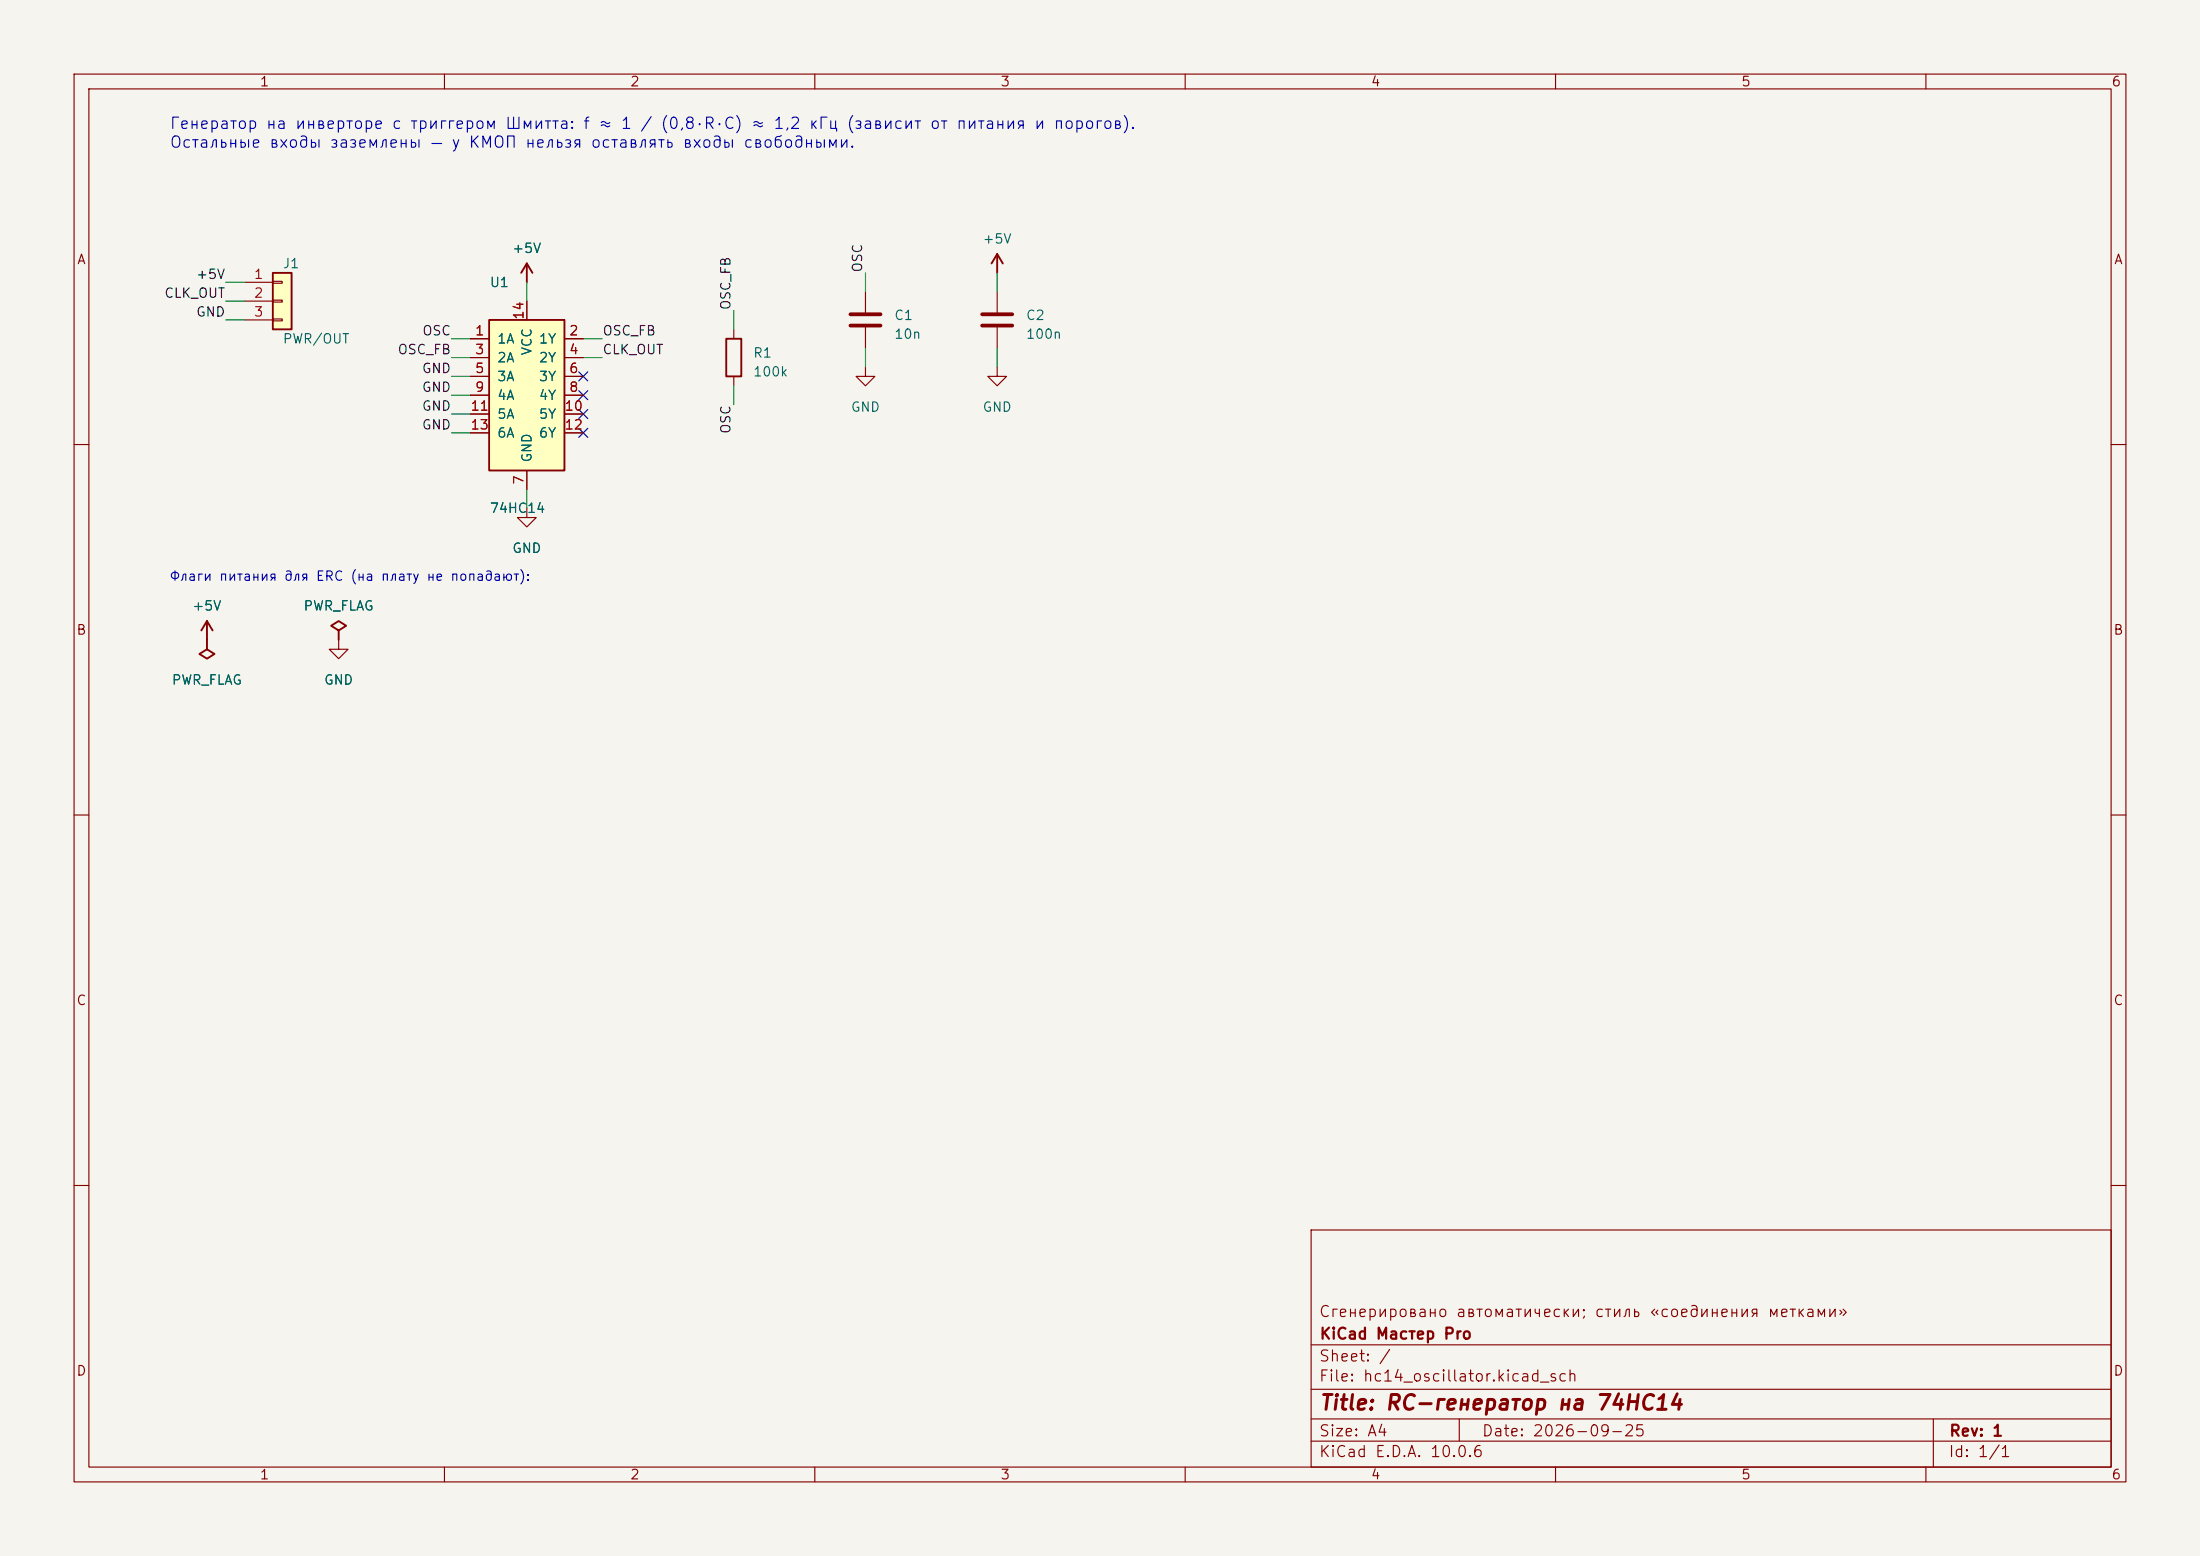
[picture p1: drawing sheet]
(kicad_sch (version 20231120) (generator "eeschema") (generator_version "8.0")
 (paper "A4")
 (title_block (title "RC-генератор на 74HC14") (date "2026-09-25") (rev "1") (company "KiCad Мастер Pro") (comment 1 "Сгенерировано автоматически; стиль «соединения метками»"))
 (lib_symbols (symbol "KiCadMaster:Conn_01x03" (pin_numbers) (pin_names (offset 0) hide) (exclude_from_sim no) (in_bom yes) (on_board yes) (property "Reference" "J" (at 0 5.08 0) (effects (font (size 1.27 1.27)))) (property "Value" "Conn_01x03" (at 0 -5.08 0) (effects (font (size 1.27 1.27)))) (property "Footprint" "" (at 0 0 0) (effects (font (size 1.27 1.27)) hide)) (property "Datasheet" "~" (at 0 0 0) (effects (font (size 1.27 1.27)) hide)) (property "Description" "Разъём" (at 0 0 0) (effects (font (size 1.27 1.27)) hide)) (symbol "Conn_01x03_0_1" (rectangle (start -1.27 3.81) (end 1.27 -3.81) (stroke (width 0.254) (type default)) (fill (type background))) (rectangle (start -1.27 2.667) (end 0 2.413) (stroke (width 0.1524) (type default)) (fill (type none))) (rectangle (start -1.27 0.127) (end 0 -0.127) (stroke (width 0.1524) (type default)) (fill (type none))) (rectangle (start -1.27 -2.413) (end 0 -2.667) (stroke (width 0.1524) (type default)) (fill (type none)))) (symbol "Conn_01x03_1_1" (pin passive line (at -5.08 2.54 0) (length 3.81) (name "Pin_1" (effects (font (size 1.27 1.27)))) (number "1" (effects (font (size 1.27 1.27))))) (pin passive line (at -5.08 0 0) (length 3.81) (name "Pin_2" (effects (font (size 1.27 1.27)))) (number "2" (effects (font (size 1.27 1.27))))) (pin passive line (at -5.08 -2.54 0) (length 3.81) (name "Pin_3" (effects (font (size 1.27 1.27)))) (number "3" (effects (font (size 1.27 1.27))))))) (symbol "KiCadMaster:74HC14" (pin_numbers) (pin_names (offset 1.016)) (exclude_from_sim no) (in_bom yes) (on_board yes) (property "Reference" "U" (at -5.08 15.24 0) (effects (font (size 1.27 1.27)))) (property "Value" "74HC14" (at -5.08 -15.24 0) (effects (font (size 1.27 1.27)))) (property "Footprint" "" (at 0 0 0) (effects (font (size 1.27 1.27)) hide)) (property "Datasheet" "~" (at 0 0 0) (effects (font (size 1.27 1.27)) hide)) (property "Description" "6 инверторов Шмитта, DIP-14" (at 0 0 0) (effects (font (size 1.27 1.27)) hide)) (property "ki_keywords" "schmitt" (at 0 0 0) (effects (font (size 1.27 1.27)) hide)) (symbol "74HC14_0_1" (rectangle (start -5.08 10.16) (end 5.08 -10.16) (stroke (width 0.254) (type default)) (fill (type background)))) (symbol "74HC14_1_1" (pin input line (at -7.62 7.62 0) (length 2.54) (name "1A" (effects (font (size 1.27 1.27)))) (number "1" (effects (font (size 1.27 1.27))))) (pin input line (at -7.62 5.08 0) (length 2.54) (name "2A" (effects (font (size 1.27 1.27)))) (number "3" (effects (font (size 1.27 1.27))))) (pin input line (at -7.62 2.54 0) (length 2.54) (name "3A" (effects (font (size 1.27 1.27)))) (number "5" (effects (font (size 1.27 1.27))))) (pin input line (at -7.62 0 0) (length 2.54) (name "4A" (effects (font (size 1.27 1.27)))) (number "9" (effects (font (size 1.27 1.27))))) (pin input line (at -7.62 -2.54 0) (length 2.54) (name "5A" (effects (font (size 1.27 1.27)))) (number "11" (effects (font (size 1.27 1.27))))) (pin input line (at -7.62 -5.08 0) (length 2.54) (name "6A" (effects (font (size 1.27 1.27)))) (number "13" (effects (font (size 1.27 1.27))))) (pin output line (at 7.62 7.62 180) (length 2.54) (name "1Y" (effects (font (size 1.27 1.27)))) (number "2" (effects (font (size 1.27 1.27))))) (pin output line (at 7.62 5.08 180) (length 2.54) (name "2Y" (effects (font (size 1.27 1.27)))) (number "4" (effects (font (size 1.27 1.27))))) (pin output line (at 7.62 2.54 180) (length 2.54) (name "3Y" (effects (font (size 1.27 1.27)))) (number "6" (effects (font (size 1.27 1.27))))) (pin output line (at 7.62 0 180) (length 2.54) (name "4Y" (effects (font (size 1.27 1.27)))) (number "8" (effects (font (size 1.27 1.27))))) (pin output line (at 7.62 -2.54 180) (length 2.54) (name "5Y" (effects (font (size 1.27 1.27)))) (number "10" (effects (font (size 1.27 1.27))))) (pin output line (at 7.62 -5.08 180) (length 2.54) (name "6Y" (effects (font (size 1.27 1.27)))) (number "12" (effects (font (size 1.27 1.27))))) (pin power_in line (at 0 12.7 270) (length 2.54) (name "VCC" (effects (font (size 1.27 1.27)))) (number "14" (effects (font (size 1.27 1.27))))) (pin power_in line (at 0 -12.7 90) (length 2.54) (name "GND" (effects (font (size 1.27 1.27)))) (number "7" (effects (font (size 1.27 1.27))))))) (symbol "KiCadMaster:R" (pin_numbers hide) (pin_names (offset 0) hide) (exclude_from_sim no) (in_bom yes) (on_board yes) (property "Reference" "R" (at 2.54 0.635 0) (effects (font (size 1.27 1.27)))) (property "Value" "R" (at 2.54 -1.905 0) (effects (font (size 1.27 1.27)))) (property "Footprint" "" (at 0 0 0) (effects (font (size 1.27 1.27)) hide)) (property "Datasheet" "~" (at 0 0 0) (effects (font (size 1.27 1.27)) hide)) (property "Description" "Резистор" (at 0 0 0) (effects (font (size 1.27 1.27)) hide)) (symbol "R_0_1" (rectangle (start -1.016 -2.54) (end 1.016 2.54) (stroke (width 0.254) (type default)) (fill (type none)))) (symbol "R_1_1" (pin passive line (at 0 3.81 270) (length 1.27) (name "~" (effects (font (size 1.27 1.27)))) (number "1" (effects (font (size 1.27 1.27))))) (pin passive line (at 0 -3.81 90) (length 1.27) (name "~" (effects (font (size 1.27 1.27)))) (number "2" (effects (font (size 1.27 1.27))))))) (symbol "KiCadMaster:C" (pin_numbers hide) (pin_names (offset 0) hide) (exclude_from_sim no) (in_bom yes) (on_board yes) (property "Reference" "C" (at 3.81 0.635 0) (effects (font (size 1.27 1.27)))) (property "Value" "C" (at 3.81 -1.905 0) (effects (font (size 1.27 1.27)))) (property "Footprint" "" (at 0 0 0) (effects (font (size 1.27 1.27)) hide)) (property "Datasheet" "~" (at 0 0 0) (effects (font (size 1.27 1.27)) hide)) (property "Description" "Конденсатор" (at 0 0 0) (effects (font (size 1.27 1.27)) hide)) (symbol "C_0_1" (polyline (pts (xy -2.032 0.762) (xy 2.032 0.762)) (stroke (width 0.508) (type default)) (fill (type none))) (polyline (pts (xy -2.032 -0.762) (xy 2.032 -0.762)) (stroke (width 0.508) (type default)) (fill (type none)))) (symbol "C_1_1" (pin passive line (at 0 3.81 270) (length 3.048) (name "~" (effects (font (size 1.27 1.27)))) (number "1" (effects (font (size 1.27 1.27))))) (pin passive line (at 0 -3.81 90) (length 3.048) (name "~" (effects (font (size 1.27 1.27)))) (number "2" (effects (font (size 1.27 1.27))))))) (symbol "KiCadMaster:+5V" (power) (pin_numbers hide) (pin_names (offset 0) hide) (exclude_from_sim no) (in_bom yes) (on_board yes) (property "Reference" "#PWR" (at 0 -3.81 0) (effects (font (size 1.27 1.27)) hide)) (property "Value" "+5V" (at 0 3.556 0) (effects (font (size 1.27 1.27)))) (property "Footprint" "" (at 0 0 0) (effects (font (size 1.27 1.27)) hide)) (property "Datasheet" "~" (at 0 0 0) (effects (font (size 1.27 1.27)) hide)) (property "Description" "Символ питания: +5V" (at 0 0 0) (effects (font (size 1.27 1.27)) hide)) (symbol "+5V_0_1" (polyline (pts (xy -0.762 1.27) (xy 0 2.54)) (stroke (width 0.254) (type default)) (fill (type none))) (polyline (pts (xy 0 0) (xy 0 2.54)) (stroke (width 0.254) (type default)) (fill (type none))) (polyline (pts (xy 0 2.54) (xy 0.762 1.27)) (stroke (width 0.254) (type default)) (fill (type none)))) (symbol "+5V_1_1" (pin power_in line (at 0 0 90) (length 0) hide (name "+5V" (effects (font (size 1.27 1.27)))) (number "1" (effects (font (size 1.27 1.27))))))) (symbol "KiCadMaster:GND" (power) (pin_numbers hide) (pin_names (offset 0) hide) (exclude_from_sim no) (in_bom yes) (on_board yes) (property "Reference" "#PWR" (at 0 -6.35 0) (effects (font (size 1.27 1.27)) hide)) (property "Value" "GND" (at 0 -3.81 0) (effects (font (size 1.27 1.27)))) (property "Footprint" "" (at 0 0 0) (effects (font (size 1.27 1.27)) hide)) (property "Datasheet" "~" (at 0 0 0) (effects (font (size 1.27 1.27)) hide)) (property "Description" "Символ питания: GND" (at 0 0 0) (effects (font (size 1.27 1.27)) hide)) (symbol "GND_0_1" (polyline (pts (xy 0 0) (xy 0 -1.27) (xy 1.27 -1.27) (xy 0 -2.54) (xy -1.27 -1.27) (xy 0 -1.27)) (stroke (width 0) (type default)) (fill (type none)))) (symbol "GND_1_1" (pin power_in line (at 0 0 270) (length 0) hide (name "GND" (effects (font (size 1.27 1.27)))) (number "1" (effects (font (size 1.27 1.27))))))) (symbol "KiCadMaster:PWR_FLAG" (power) (pin_numbers hide) (pin_names (offset 0) hide) (exclude_from_sim no) (in_bom yes) (on_board yes) (property "Reference" "#FLG" (at 0 1.905 0) (effects (font (size 1.27 1.27)) hide)) (property "Value" "PWR_FLAG" (at 0 3.81 0) (effects (font (size 1.27 1.27)))) (property "Footprint" "" (at 0 0 0) (effects (font (size 1.27 1.27)) hide)) (property "Datasheet" "~" (at 0 0 0) (effects (font (size 1.27 1.27)) hide)) (property "Description" "Флаг: цепь запитана извне (для ERC)" (at 0 0 0) (effects (font (size 1.27 1.27)) hide)) (symbol "PWR_FLAG_0_1" (polyline (pts (xy 0 0) (xy 0 1.27) (xy -1.016 1.905) (xy 0 2.54) (xy 1.016 1.905) (xy 0 1.27)) (stroke (width 0.254) (type default)) (fill (type none)))) (symbol "PWR_FLAG_1_1" (pin power_out line (at 0 0 90) (length 0) hide (name "pwr" (effects (font (size 1.27 1.27)))) (number "1" (effects (font (size 1.27 1.27))))))))
 (symbol (lib_id "KiCadMaster:Conn_01x03") (at 38.1 40.64 0) (unit 1) (exclude_from_sim no) (in_bom yes) (on_board yes) (dnp no) (property "Reference" "J1" (at 38.1 35.56 0) (effects (font (size 1.27 1.27)) (justify left))) (property "Value" "PWR/OUT" (at 38.1 45.72 0) (effects (font (size 1.27 1.27)) (justify left))) (property "Footprint" "Connector_PinHeader_2.54mm:PinHeader_1x03_P2.54mm_Vertical" (at 38.1 40.64 0) (effects (font (size 1.27 1.27)) hide)) (property "Datasheet" "~" (at 38.1 40.64 0) (effects (font (size 1.27 1.27)) hide)) (property "Description" "1 = +5V, 2 = выход, 3 = GND" (at 38.1 40.64 0) (effects (font (size 1.27 1.27)) hide)) (pin "1") (pin "2") (pin "3"))
 (wire (pts (xy 33.02 38.1) (xy 30.48 38.1)) (stroke (width 0) (type default)))
 (label "+5V" (at 30.48 38.1 180) (fields_autoplaced yes) (effects (font (size 1.27 1.27)) (justify right bottom)))
 (wire (pts (xy 33.02 40.64) (xy 30.48 40.64)) (stroke (width 0) (type default)))
 (label "CLK_OUT" (at 30.48 40.64 180) (fields_autoplaced yes) (effects (font (size 1.27 1.27)) (justify right bottom)))
 (wire (pts (xy 33.02 43.18) (xy 30.48 43.18)) (stroke (width 0) (type default)))
 (label "GND" (at 30.48 43.18 180) (fields_autoplaced yes) (effects (font (size 1.27 1.27)) (justify right bottom)))
 (symbol (lib_id "KiCadMaster:74HC14") (at 71.12 53.34 0) (unit 1) (exclude_from_sim no) (in_bom yes) (on_board yes) (dnp no) (property "Reference" "U1" (at 66.04 38.1 0) (effects (font (size 1.27 1.27)) (justify left))) (property "Value" "74HC14" (at 66.04 68.58 0) (effects (font (size 1.27 1.27)) (justify left))) (property "Footprint" "Package_DIP:DIP-14_W7.62mm" (at 71.12 53.34 0) (effects (font (size 1.27 1.27)) hide)) (property "Datasheet" "~" (at 71.12 53.34 0) (effects (font (size 1.27 1.27)) hide)) (property "Description" "Инвертор 1 — генератор, 2 — буфер" (at 71.12 53.34 0) (effects (font (size 1.27 1.27)) hide)) (pin "1") (pin "3") (pin "5") (pin "9") (pin "11") (pin "13") (pin "2") (pin "4") (pin "6") (pin "8") (pin "10") (pin "12") (pin "14") (pin "7"))
 (wire (pts (xy 63.5 45.72) (xy 60.96 45.72)) (stroke (width 0) (type default)))
 (label "OSC" (at 60.96 45.72 180) (fields_autoplaced yes) (effects (font (size 1.27 1.27)) (justify right bottom)))
 (wire (pts (xy 63.5 48.26) (xy 60.96 48.26)) (stroke (width 0) (type default)))
 (label "OSC_FB" (at 60.96 48.26 180) (fields_autoplaced yes) (effects (font (size 1.27 1.27)) (justify right bottom)))
 (wire (pts (xy 63.5 50.8) (xy 60.96 50.8)) (stroke (width 0) (type default)))
 (label "GND" (at 60.96 50.8 180) (fields_autoplaced yes) (effects (font (size 1.27 1.27)) (justify right bottom)))
 (wire (pts (xy 63.5 53.34) (xy 60.96 53.34)) (stroke (width 0) (type default)))
 (label "GND" (at 60.96 53.34 180) (fields_autoplaced yes) (effects (font (size 1.27 1.27)) (justify right bottom)))
 (wire (pts (xy 63.5 55.88) (xy 60.96 55.88)) (stroke (width 0) (type default)))
 (label "GND" (at 60.96 55.88 180) (fields_autoplaced yes) (effects (font (size 1.27 1.27)) (justify right bottom)))
 (wire (pts (xy 63.5 58.42) (xy 60.96 58.42)) (stroke (width 0) (type default)))
 (label "GND" (at 60.96 58.42 180) (fields_autoplaced yes) (effects (font (size 1.27 1.27)) (justify right bottom)))
 (wire (pts (xy 78.74 45.72) (xy 81.28 45.72)) (stroke (width 0) (type default)))
 (label "OSC_FB" (at 81.28 45.72 0) (fields_autoplaced yes) (effects (font (size 1.27 1.27)) (justify left bottom)))
 (wire (pts (xy 78.74 48.26) (xy 81.28 48.26)) (stroke (width 0) (type default)))
 (label "CLK_OUT" (at 81.28 48.26 0) (fields_autoplaced yes) (effects (font (size 1.27 1.27)) (justify left bottom)))
 (no_connect (at 78.74 50.8))
 (no_connect (at 78.74 53.34))
 (no_connect (at 78.74 55.88))
 (no_connect (at 78.74 58.42))
 (wire (pts (xy 71.12 40.64) (xy 71.12 38.1)) (stroke (width 0) (type default)))
 (symbol (lib_id "KiCadMaster:+5V") (at 71.12 38.1 0) (unit 1) (exclude_from_sim no) (in_bom yes) (on_board yes) (dnp no) (property "Reference" "#PWR01" (at 71.12 38.1 0) (effects (font (size 1.27 1.27)) hide)) (property "Value" "+5V" (at 71.12 33.5 0) (effects (font (size 1.27 1.27)))) (property "Footprint" "" (at 71.12 38.1 0) (effects (font (size 1.27 1.27)) hide)) (property "Datasheet" "" (at 71.12 38.1 0) (effects (font (size 1.27 1.27)) hide)) (property "Description" "" (at 71.12 38.1 0) (effects (font (size 1.27 1.27)) hide)) (pin "1"))
 (wire (pts (xy 71.12 66.04) (xy 71.12 68.58)) (stroke (width 0) (type default)))
 (symbol (lib_id "KiCadMaster:GND") (at 71.12 68.58 0) (unit 1) (exclude_from_sim no) (in_bom yes) (on_board yes) (dnp no) (property "Reference" "#PWR02" (at 71.12 68.58 0) (effects (font (size 1.27 1.27)) hide)) (property "Value" "GND" (at 71.12 73.98 0) (effects (font (size 1.27 1.27)))) (property "Footprint" "" (at 71.12 68.58 0) (effects (font (size 1.27 1.27)) hide)) (property "Datasheet" "" (at 71.12 68.58 0) (effects (font (size 1.27 1.27)) hide)) (property "Description" "" (at 71.12 68.58 0) (effects (font (size 1.27 1.27)) hide)) (pin "1"))
 (symbol (lib_id "KiCadMaster:R") (at 99.06 48.26 0) (unit 1) (exclude_from_sim no) (in_bom yes) (on_board yes) (dnp no) (property "Reference" "R1" (at 101.6 47.625 0) (effects (font (size 1.27 1.27)) (justify left))) (property "Value" "100k" (at 101.6 50.165 0) (effects (font (size 1.27 1.27)) (justify left))) (property "Footprint" "Resistor_SMD:R_0805_2012Metric" (at 99.06 48.26 0) (effects (font (size 1.27 1.27)) hide)) (property "Datasheet" "~" (at 99.06 48.26 0) (effects (font (size 1.27 1.27)) hide)) (property "Description" "Обратная связь" (at 99.06 48.26 0) (effects (font (size 1.27 1.27)) hide)) (pin "1") (pin "2"))
 (wire (pts (xy 99.06 44.45) (xy 99.06 41.91)) (stroke (width 0) (type default)))
 (label "OSC_FB" (at 99.06 41.91 90) (fields_autoplaced yes) (effects (font (size 1.27 1.27)) (justify left bottom)))
 (wire (pts (xy 99.06 52.07) (xy 99.06 54.61)) (stroke (width 0) (type default)))
 (label "OSC" (at 99.06 54.61 270) (fields_autoplaced yes) (effects (font (size 1.27 1.27)) (justify right bottom)))
 (symbol (lib_id "KiCadMaster:C") (at 116.84 43.18 0) (unit 1) (exclude_from_sim no) (in_bom yes) (on_board yes) (dnp no) (property "Reference" "C1" (at 120.65 42.545 0) (effects (font (size 1.27 1.27)) (justify left))) (property "Value" "10n" (at 120.65 45.085 0) (effects (font (size 1.27 1.27)) (justify left))) (property "Footprint" "Capacitor_SMD:C_0805_2012Metric" (at 116.84 43.18 0) (effects (font (size 1.27 1.27)) hide)) (property "Datasheet" "~" (at 116.84 43.18 0) (effects (font (size 1.27 1.27)) hide)) (property "Description" "Времязадающий" (at 116.84 43.18 0) (effects (font (size 1.27 1.27)) hide)) (pin "1") (pin "2"))
 (wire (pts (xy 116.84 39.37) (xy 116.84 36.83)) (stroke (width 0) (type default)))
 (label "OSC" (at 116.84 36.83 90) (fields_autoplaced yes) (effects (font (size 1.27 1.27)) (justify left bottom)))
 (wire (pts (xy 116.84 46.99) (xy 116.84 49.53)) (stroke (width 0) (type default)))
 (symbol (lib_id "KiCadMaster:GND") (at 116.84 49.53 0) (unit 1) (exclude_from_sim no) (in_bom yes) (on_board yes) (dnp no) (property "Reference" "#PWR03" (at 116.84 49.53 0) (effects (font (size 1.27 1.27)) hide)) (property "Value" "GND" (at 116.84 54.93 0) (effects (font (size 1.27 1.27)))) (property "Footprint" "" (at 116.84 49.53 0) (effects (font (size 1.27 1.27)) hide)) (property "Datasheet" "" (at 116.84 49.53 0) (effects (font (size 1.27 1.27)) hide)) (property "Description" "" (at 116.84 49.53 0) (effects (font (size 1.27 1.27)) hide)) (pin "1"))
 (symbol (lib_id "KiCadMaster:C") (at 134.62 43.18 0) (unit 1) (exclude_from_sim no) (in_bom yes) (on_board yes) (dnp no) (property "Reference" "C2" (at 138.43 42.545 0) (effects (font (size 1.27 1.27)) (justify left))) (property "Value" "100n" (at 138.43 45.085 0) (effects (font (size 1.27 1.27)) (justify left))) (property "Footprint" "Capacitor_SMD:C_0805_2012Metric" (at 134.62 43.18 0) (effects (font (size 1.27 1.27)) hide)) (property "Datasheet" "~" (at 134.62 43.18 0) (effects (font (size 1.27 1.27)) hide)) (property "Description" "Развязка" (at 134.62 43.18 0) (effects (font (size 1.27 1.27)) hide)) (pin "1") (pin "2"))
 (wire (pts (xy 134.62 39.37) (xy 134.62 36.83)) (stroke (width 0) (type default)))
 (symbol (lib_id "KiCadMaster:+5V") (at 134.62 36.83 0) (unit 1) (exclude_from_sim no) (in_bom yes) (on_board yes) (dnp no) (property "Reference" "#PWR04" (at 134.62 36.83 0) (effects (font (size 1.27 1.27)) hide)) (property "Value" "+5V" (at 134.62 32.23 0) (effects (font (size 1.27 1.27)))) (property "Footprint" "" (at 134.62 36.83 0) (effects (font (size 1.27 1.27)) hide)) (property "Datasheet" "" (at 134.62 36.83 0) (effects (font (size 1.27 1.27)) hide)) (property "Description" "" (at 134.62 36.83 0) (effects (font (size 1.27 1.27)) hide)) (pin "1"))
 (wire (pts (xy 134.62 46.99) (xy 134.62 49.53)) (stroke (width 0) (type default)))
 (symbol (lib_id "KiCadMaster:GND") (at 134.62 49.53 0) (unit 1) (exclude_from_sim no) (in_bom yes) (on_board yes) (dnp no) (property "Reference" "#PWR05" (at 134.62 49.53 0) (effects (font (size 1.27 1.27)) hide)) (property "Value" "GND" (at 134.62 54.93 0) (effects (font (size 1.27 1.27)))) (property "Footprint" "" (at 134.62 49.53 0) (effects (font (size 1.27 1.27)) hide)) (property "Datasheet" "" (at 134.62 49.53 0) (effects (font (size 1.27 1.27)) hide)) (property "Description" "" (at 134.62 49.53 0) (effects (font (size 1.27 1.27)) hide)) (pin "1"))
 (text "Флаги питания для ERC (на плату не попадают):" (exclude_from_sim no) (at 22.86 78.74 0) (effects (font (size 1.27 1.27)) (justify left bottom)))
 (symbol (lib_id "KiCadMaster:+5V") (at 27.94 86.36 0) (unit 1) (exclude_from_sim no) (in_bom yes) (on_board yes) (dnp no) (property "Reference" "#PWR06" (at 27.94 86.36 0) (effects (font (size 1.27 1.27)) hide)) (property "Value" "+5V" (at 27.94 81.76 0) (effects (font (size 1.27 1.27)))) (property "Footprint" "" (at 27.94 86.36 0) (effects (font (size 1.27 1.27)) hide)) (property "Datasheet" "" (at 27.94 86.36 0) (effects (font (size 1.27 1.27)) hide)) (property "Description" "" (at 27.94 86.36 0) (effects (font (size 1.27 1.27)) hide)) (pin "1"))
 (symbol (lib_id "KiCadMaster:PWR_FLAG") (at 27.94 86.36 180) (unit 1) (exclude_from_sim no) (in_bom yes) (on_board yes) (dnp no) (property "Reference" "#FLG07" (at 27.94 86.36 0) (effects (font (size 1.27 1.27)) hide)) (property "Value" "PWR_FLAG" (at 27.94 91.76 0) (effects (font (size 1.27 1.27)))) (property "Footprint" "" (at 27.94 86.36 0) (effects (font (size 1.27 1.27)) hide)) (property "Datasheet" "" (at 27.94 86.36 0) (effects (font (size 1.27 1.27)) hide)) (property "Description" "" (at 27.94 86.36 0) (effects (font (size 1.27 1.27)) hide)) (pin "1"))
 (symbol (lib_id "KiCadMaster:GND") (at 45.72 86.36 0) (unit 1) (exclude_from_sim no) (in_bom yes) (on_board yes) (dnp no) (property "Reference" "#PWR08" (at 45.72 86.36 0) (effects (font (size 1.27 1.27)) hide)) (property "Value" "GND" (at 45.72 91.76 0) (effects (font (size 1.27 1.27)))) (property "Footprint" "" (at 45.72 86.36 0) (effects (font (size 1.27 1.27)) hide)) (property "Datasheet" "" (at 45.72 86.36 0) (effects (font (size 1.27 1.27)) hide)) (property "Description" "" (at 45.72 86.36 0) (effects (font (size 1.27 1.27)) hide)) (pin "1"))
 (symbol (lib_id "KiCadMaster:PWR_FLAG") (at 45.72 86.36 0) (unit 1) (exclude_from_sim no) (in_bom yes) (on_board yes) (dnp no) (property "Reference" "#FLG09" (at 45.72 86.36 0) (effects (font (size 1.27 1.27)) hide)) (property "Value" "PWR_FLAG" (at 45.72 81.76 0) (effects (font (size 1.27 1.27)))) (property "Footprint" "" (at 45.72 86.36 0) (effects (font (size 1.27 1.27)) hide)) (property "Datasheet" "" (at 45.72 86.36 0) (effects (font (size 1.27 1.27)) hide)) (property "Description" "" (at 45.72 86.36 0) (effects (font (size 1.27 1.27)) hide)) (pin "1"))
 (text "Генератор на инверторе с триггером Шмитта: f ≈ 1 / (0,8·R·C) ≈ 1,2 кГц (зависит от питания и порогов)." (exclude_from_sim no) (at 22.86 17.78 0) (effects (font (size 1.524 1.524)) (justify left bottom)))
 (text "Остальные входы заземлены — у КМОП нельзя оставлять входы свободными." (exclude_from_sim no) (at 22.86 20.32 0) (effects (font (size 1.524 1.524)) (justify left bottom)))
 (sheet_instances (path "" (page "1"))))
